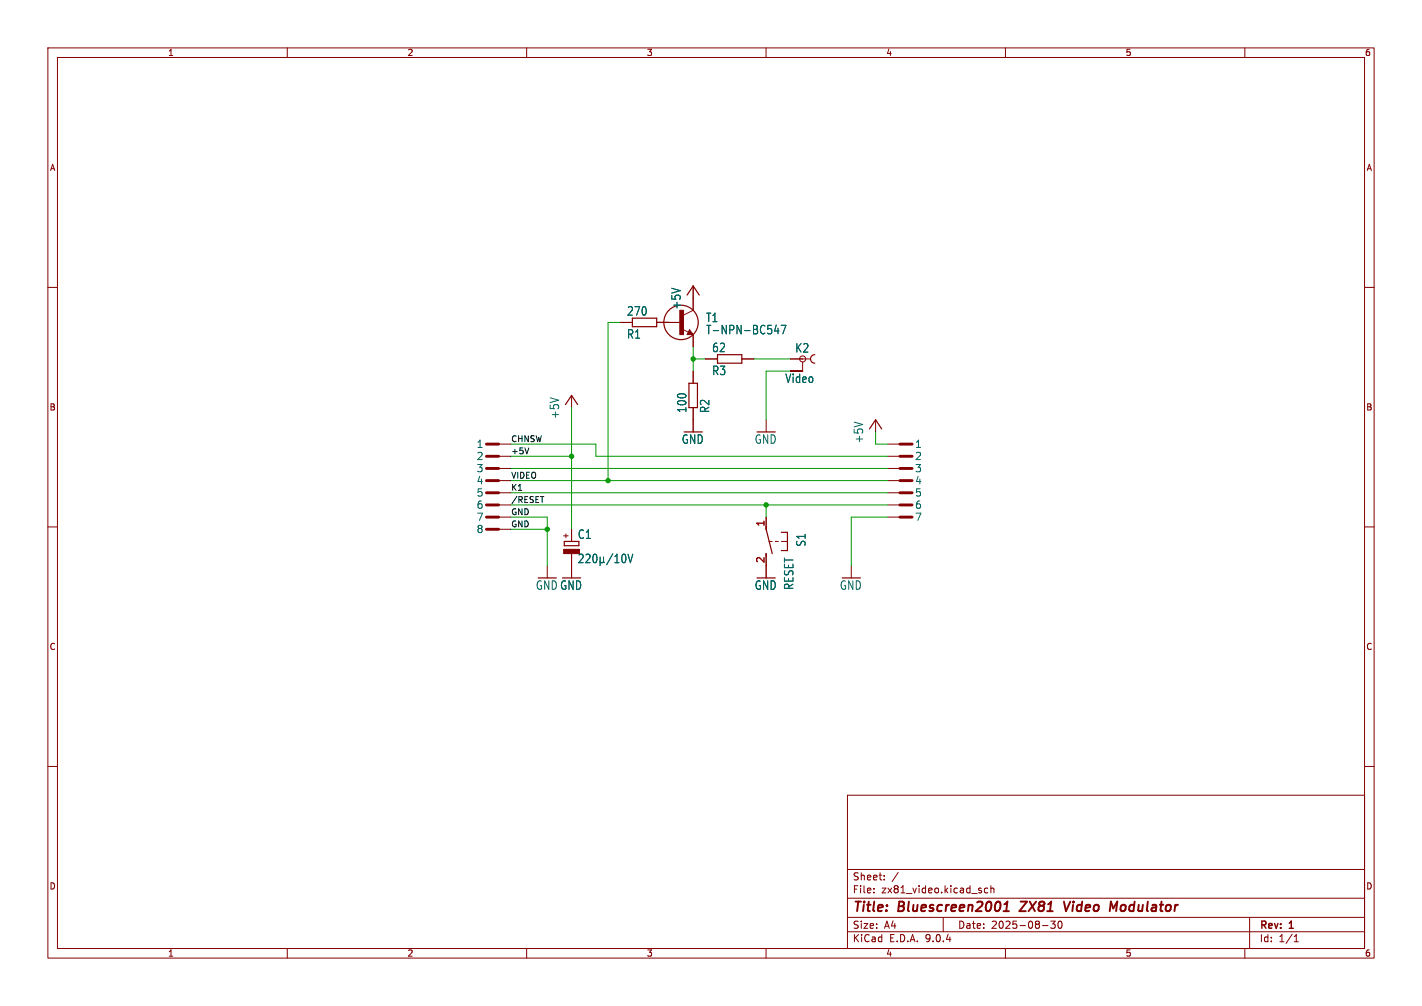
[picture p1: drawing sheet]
<svg xmlns="http://www.w3.org/2000/svg" width="297mm" height="210mm" viewBox="0 0 297 210" stroke-linecap="round" stroke-linejoin="round" font-family="sans-serif">
<g fill="none" stroke="#840000" stroke-width=".21">
<path d="M10 10h277v190h-277zM12 12h273v186h-273zM60 10v2M110 10v2M160 10v2M210 10v2M260 10v2M144.8 59.7v5.1l-2.1 1M10 60h2M129.5 67.3h2.6M137.2 67.3h5M142.5 68.7l1.3 .7"/>
<path d="M144 68.8l.8 1.1h-1.3zM144.8 69.9v2.5M144.8 77.5v2.5M147.3 74.9h2.6M154.9 74.9h2.6M165.1 74.9h4.1M167.6 75.6v1.9h-2.5M285 60h2M101.6 92.7h5.1M101.6 95.3h5.1M101.6 97.8h5.1M119.4 82.6v2.5"/>
<path d="M144.8 85.1v5.1M160 87.6v2.6M182.9 87.6v2.6M185.4 92.7h5.1M185.4 95.3h5.1M185.4 97.8h5.1M10 110h2M101.6 100.3h5.1M101.6 102.9h5.1M101.6 105.4h5.1M101.6 108h5.1M101.6 110.5h5.1"/>
<path d="M114.3 118.1v2.6M119.4 110.5v2.5M119.4 115.6v5.1M160 108v2.5M160 115.6v5.1M160.7 113h.6M161.9 113h.7M163.2 113h1.3M177.8 118.1v2.6M185.4 100.3h5.1M185.4 102.9h5.1M185.4 105.4h5.1"/>
<path d="M185.4 108h5.1M285 110h2M10 160h2M177 166h108v32h-108zM285 160h2M60 198v2M110 198v2M160 198v2M177 194.5h108M177 191.5h108M177 187.5h108M177 181.5h108"/>
<path d="M182.5 186.3v.1M182.5 185.5v.1M184.7 183.6v.1M184.7 182.8v.1M187.6 182.1l-1.3 2M197 191.5v3M206.3 185.5l-.4-.1-.3 .3 .1 .6h.6M207 185.5l.2-.1 .3 .1 .1 .9M207 184.9v1.5M210 198v2M217.7 193.2h1.2M219.5 192.3h.9l-.5 .6 .4 .1v.7l-.2 .1-.6-.1"/>
<path d="M221.1 192.4l.2-.1a.8 .8 0 0 1 .5 .7 .8 .8 0 0 1-.5 .8l-.2-.1-.1-.5zM260 198v2M261 191.5v6.5M270.3 196.6h.9M270.3 195.5l.4-.4v1.5"/>
<circle cx="167.6" cy="74.9" r=".63"/>
</g>
<path d="M209.6 190.2h1.1M209.8 188.8l.6-.6-.2 2M214.5 188.2l-1.6 2h1.4M222.2 188.2l.4 2 1-2M232.5 189.6l.9-1.4-.3 2" fill="none" stroke="#840000" stroke-width=".4"/>
<g fill="none" stroke="#840000" stroke-width=".25">
<path d="M132.1 66.4h5.1v1.8h-5.1zM143.5 61.6l1.3-1.9 1.2 1.9M144 69.3l.1 .3h-.3l.2-.5 .5 .6h-.7M149.9 74h5v1.8h-5zM170.2 74a.89 .89 0 0 0-.9 .9 .89 .89 0 0 0 .9 .9M118.1 84.5l1.3-1.9 1.2 1.9M143.9 80h1.8v5.1h-1.8zM181.6 89.5l1.3-1.9 1.2 1.9M117.9 113h3v.9h-3zM160 110.5l1.3 5.1M160 115.6v.6M163.2 111.1h1.3v3.8h-1.3"/>
<circle cx="142.2" cy="67.3" r="3.6"/>
</g>
<g fill="none" stroke="#840000" stroke-width=".61">
<path d="M101.6 92.7h2.5M101.6 95.3h2.5M101.6 97.8h2.5M188 92.7h2.5M188 95.3h2.5M188 97.8h2.5M101.6 100.3h2.5M101.6 102.9h2.5M101.6 105.4h2.5M101.6 108h2.5M101.6 110.5h2.5M188 100.3h2.5"/>
<path d="M188 102.9h2.5M188 105.4h2.5M188 108h2.5"/>
</g>
<g fill="#840000" stroke="#840000" stroke-width=".21">
<path d="M117.7 114.7h3.3v.9h-3.3z"/>
<path d="M142 64.8h.7v5.1h-.7z"/>
</g>
<g fill="none" stroke="#006464" stroke-width=".21">
<path d="M162.1 67.8l-.3 1.3h.9M162.5 68.5v1.2M163.1 67.9h1l-.6 1.8M120.9 115.9l.6-.2 .3 .5-.9 1.3h.9M122.4 115.9l.6-.2 .2 .5-.9 1.3h.9M124 115.8l.2-.1a1 1 0 0 1 .3 1.6l-.2 .2a1 1 0 0 1-.3-1.6zM125.3 117.2l.2 .3h.3l.3-.3M125.3 116.3v1.8M126.1 117.2l.2 .3M126.1 116.3v.9M128 115.6l-1.3 2.3M128.4 117.5h.9"/>
<path d="M128.4 116.2l.5-.5v1.8M130.1 115.8l.1-.1a1 1 0 0 1 .4 1.6l-.2 .2a1 1 0 0 1-.4-1.6zM131.2 115.7l.5 1.8 .5-1.8"/>
</g>
<path d="M110.5 93.5l-.5 1.2M112.9 103.7h.7" fill="none" stroke="#0f0f0f" stroke-width=".21"/>
<g fill="none" stroke="#009600" stroke-width=".21">
<path d="M129.5 67.3h-2.5v33M137.2 67.3h2.5M144.8 74.9h2.5M144.8 72.4v5.1M157.5 74.9h7.6M165.1 77.5h-5.1v10.1M106.7 95.3h12.7M106.7 92.7h17.8v2.6h60.9M106.7 97.8h78.7M119.4 85.1v25.4M182.9 90.2v2.5h2.5M106.7 105.4h78.7"/>
<path d="M106.7 100.3h78.7M106.7 108h7.6v10.1M106.7 102.9h78.7M106.7 110.5h7.6M160 105.4v2.6M185.4 108h-7.6v10.1"/>
</g>
<g fill="#009600" stroke="#009600" stroke-width=".21">
<circle cx="160" cy="105.4" r=".46"/>
<circle cx="144.8" cy="74.9" r=".46"/>
<circle cx="119.4" cy="95.3" r=".46"/>
<circle cx="127" cy="100.3" r=".46"/>
<circle cx="114.3" cy="110.5" r=".46"/>
</g>
<g font-size="2.8" fill="#840000">
<text x="178" y="190.9">Title:</text>
<text x="187.7" y="190.9">Bluescreen2001</text>
<text x="214" y="190.9">ZX81</text>
<text x="223.9" y="190.9">Video</text>
<text x="234.3" y="190.9">Modulator</text>
</g>
<g font-size="2.5" fill="#006464">
<text x="142.4" y="64.7" transform="rotate(-90 142.4 64.7)">+5V</text>
<text x="130.9" y="70.9">R1</text>
<text x="130.9" y="66.1">270</text>
<text x="147.4" y="67.5">T1</text>
<text x="147.4" y="70">T-NPN-BC547</text>
<text x="148.6" y="73.7">62</text>
<text x="166" y="73.8">K2</text>
<text x="148.6" y="78.5">R3</text>
<text x="163.9" y="80.2">Video</text>
<text x="117" y="87.6" transform="rotate(-90 117 87.6)">+5V</text>
<text x="143.6" y="86.3" transform="rotate(-90 143.6 86.3)">100</text>
<text x="148.4" y="86.3" transform="rotate(-90 148.4 86.3)">R2</text>
<text x="142.3" y="92.9">GND</text>
<text x="157.5" y="92.9">GND</text>
<text x="180.5" y="92.7" transform="rotate(-90 180.5 92.7)">+5V</text>
<text x="120.6" y="112.7">C1</text>
<text x="168.5" y="114.2" transform="rotate(-90 168.5 114.2)">S1</text>
<text x="111.8" y="123.3">GNDGND</text>
<text x="116.9" y="123.3">GND</text>
<text x="157.5" y="123.3">GND</text>
<text x="165.9" y="123.3" transform="rotate(-90 165.9 123.3)">RESET</text>
<text x="175.3" y="123.3">GND</text>
</g>
<g font-size="2.1" fill="#006464">
<text x="99.5" y="93.7">1</text>
<text x="191" y="93.7">1</text>
<text x="99.5" y="96.2">2</text>
<text x="99.5" y="98.8">3</text>
<text x="99.5" y="101.3">4</text>
<text x="191" y="96.2">2</text>
<text x="191" y="98.8">3</text>
<text x="191" y="101.3">4</text>
<text x="99.5" y="103.9">5</text>
<text x="99.5" y="106.4">6</text>
<text x="191" y="103.9">5</text>
<text x="191" y="106.4">6</text>
<text x="99.5" y="108.9">7</text>
<text x="99.5" y="111.5">8</text>
<text x="191" y="108.9">7</text>
</g>
<g font-size="2.1" fill="#a90000">
<text x="159.8" y="110" transform="rotate(-90 159.8 110)">1</text>
<text x="159.8" y="117.6" transform="rotate(-90 159.8 117.6)">2</text>
</g>
<g font-size="2.1" fill="#840000">
<text x="178" y="184">Sheet:</text>
<text x="178" y="186.7">File:</text>
<text x="184.1" y="186.7">zx81_video.kicad_sch</text>
<text x="178" y="196.9">KiCad</text>
<text x="178" y="194.1">Size:</text>
<text x="184.7" y="194.1">A4</text>
<text x="185.7" y="196.9">E.D.A.</text>
<text x="193.3" y="196.9">9.0.4</text>
<text x="200" y="194.1">Date:</text>
<text x="207" y="194.1">2025-08-30</text>
<text x="263" y="194.3">Rev:</text>
<text x="263" y="196.9">Id:</text>
<text x="267.1" y="196.9">1/1</text>
<text x="269.4" y="194.3">1</text>
</g>
<g font-size="1.8" fill="#840000">
<text x="35" y="11.9">1</text>
<text x="85" y="11.9">2</text>
<text x="135" y="11.9">3</text>
<text x="185" y="11.9">4</text>
<text x="235" y="11.9">5</text>
<text x="285" y="11.9">6</text>
<text x="10.3" y="35.9">A</text>
<text x="285.3" y="35.9">A</text>
<text x="10.3" y="85.9">B</text>
<text x="285.3" y="85.9">B</text>
<text x="119" y="112.6" transform="rotate(-90 119 112.6)">+</text>
<text x="10.3" y="135.9">C</text>
<text x="285.3" y="135.9">C</text>
<text x="10.3" y="185.9">D</text>
<text x="285.3" y="185.9">D</text>
<text x="35" y="199.9">1</text>
<text x="85" y="199.9">2</text>
<text x="135" y="199.9">3</text>
<text x="185" y="199.9">4</text>
<text x="235" y="199.9">5</text>
<text x="285" y="199.9">6</text>
</g>
<g font-size="1.7" fill="#0f0f0f">
<text x="106.7" y="94.9">+5V</text>
<text x="106.7" y="92.4">CHNSW</text>
<text x="106.7" y="100">VIDEO</text>
<text x="106.7" y="107.6">GND</text>
<text x="106.7" y="102.5">K1</text>
<text x="106.7" y="105.1">/RESET</text>
<text x="106.7" y="110.1">GND</text>
</g>
</svg>
